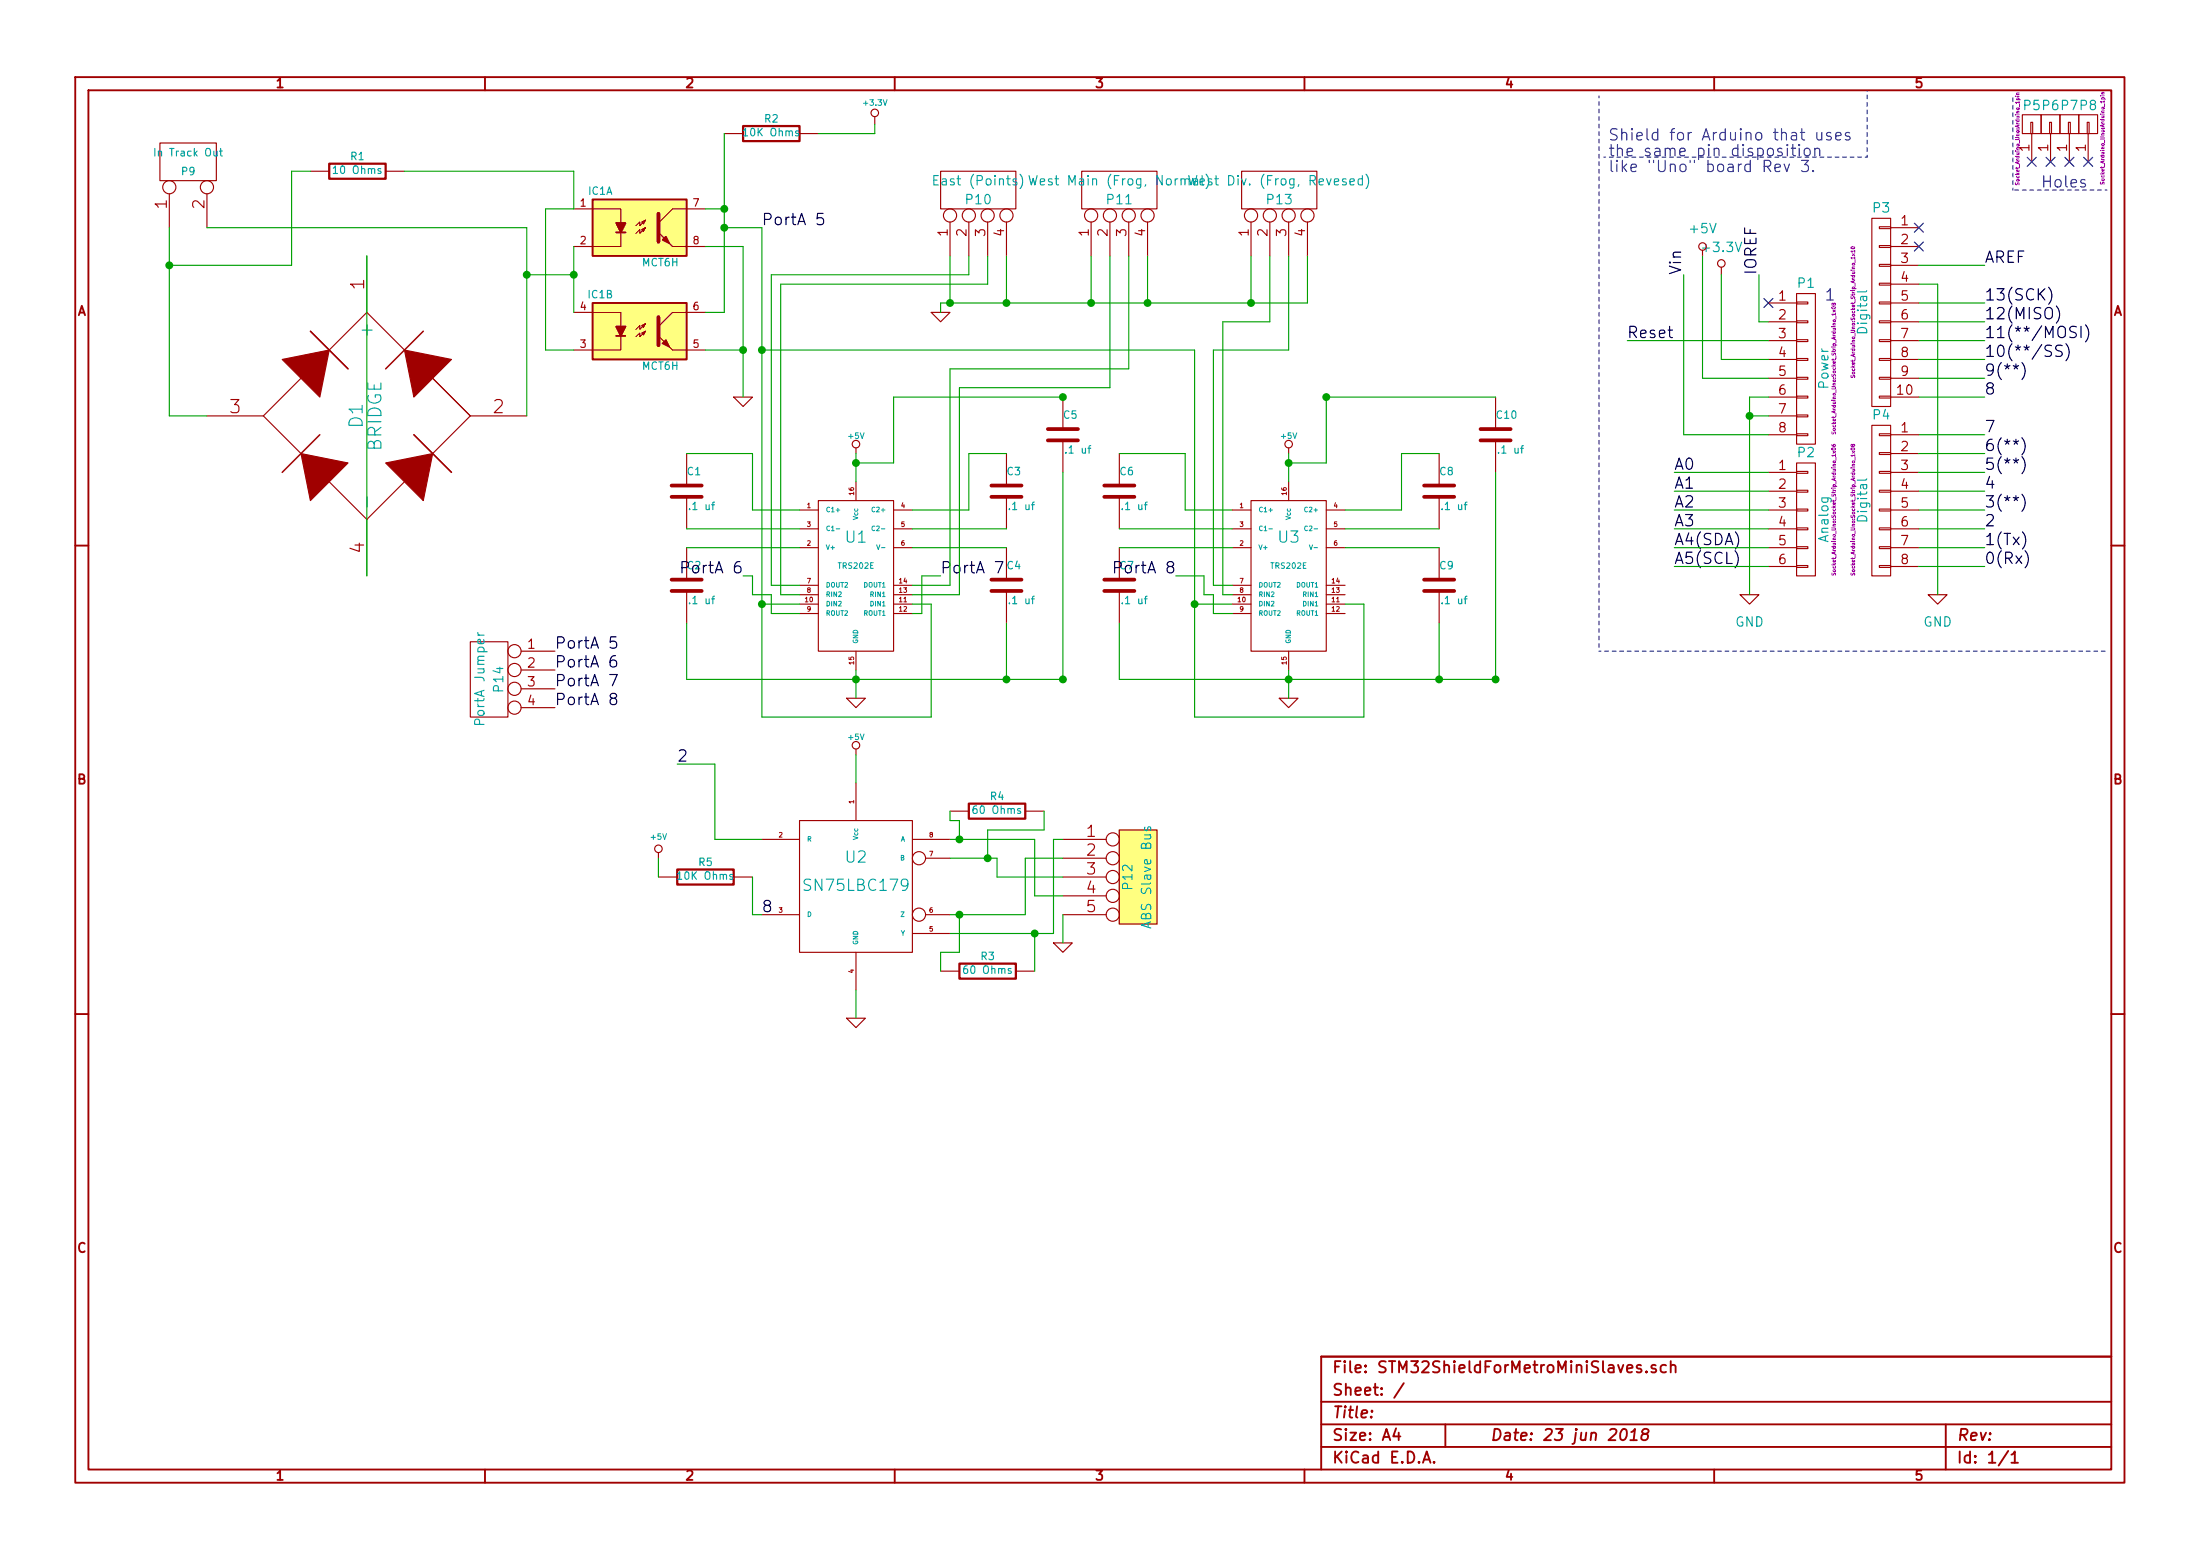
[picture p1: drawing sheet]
EESchema Schematic File Version 2
LIBS:bridge
LIBS:power
LIBS:device
LIBS:transistors
LIBS:conn
LIBS:linear
LIBS:regul
LIBS:74xx
LIBS:cmos4000
LIBS:adc-dac
LIBS:memory
LIBS:xilinx
LIBS:special
LIBS:microcontrollers
LIBS:dsp
LIBS:microchip
LIBS:analog_switches
LIBS:motorola
LIBS:texas
LIBS:intel
LIBS:audio
LIBS:interface
LIBS:digital-audio
LIBS:philips
LIBS:display
LIBS:cypress
LIBS:siliconi
LIBS:opto
LIBS:atmel
LIBS:contrib
LIBS:valves
LIBS:sn75lbc179
LIBS:trs202e
LIBS:mct6h
LIBS:STM32ShieldForMetroMiniSlaves-cache
EELAYER 27 0
EELAYER END
$Descr A4 11693 8268
encoding utf-8
Sheet 1 1
Title ""
Date "23 jun 2018"
Rev ""
Comp ""
Comment1 ""
Comment2 ""
Comment3 ""
Comment4 ""
$EndDescr
Text Label 8950 1450 1    60   ~ 0
Vin
Text Label 9350 1450 1    60   ~ 0
IOREF
Text Label 8900 2500 0    60   ~ 0
A0
Text Label 8900 2600 0    60   ~ 0
A1
Text Label 8900 2700 0    60   ~ 0
A2
Text Label 8900 2800 0    60   ~ 0
A3
Text Label 8900 2900 0    60   ~ 0
A4(SDA)
Text Label 8900 3000 0    60   ~ 0
A5(SCL)
Text Label 10550 3000 0    60   ~ 0
0(Rx)
Text Label 10550 2800 0    60   ~ 0
2
Text Label 10550 2900 0    60   ~ 0
1(Tx)
Text Label 10550 2700 0    60   ~ 0
3(**)
Text Label 10550 2600 0    60   ~ 0
4
Text Label 10550 2500 0    60   ~ 0
5(**)
Text Label 10550 2400 0    60   ~ 0
6(**)
Text Label 10550 2300 0    60   ~ 0
7
Text Label 10550 2100 0    60   ~ 0
8
Text Label 10550 2000 0    60   ~ 0
9(**)
Text Label 10550 1900 0    60   ~ 0
10(**/SS)
Text Label 10550 1800 0    60   ~ 0
11(**/MOSI)
Text Label 10550 1700 0    60   ~ 0
12(MISO)
Text Label 10550 1600 0    60   ~ 0
13(SCK)
Text Label 10550 1400 0    60   ~ 0
AREF
NoConn ~ 9400 1600
Text Notes 10850 1000 0    60   ~ 0
Holes
Text Notes 8550 750  0    60   ~ 0
Shield for Arduino that uses\nthe same pin disposition\nlike "Uno" board Rev 3.
$Comp
L CONN_01X08 P1
U 1 1
P 9600 1950
F 0 "P1" H 9600 2400 50  0000 C CNN
F 1 "Power" V 9700 1950 50  0000 C CNN
F 2 "Socket_Arduino_Uno:Socket_Strip_Arduino_1x08" V 9750 1950 20  0000 C CNN
F 3 "" H 9600 1950 50  0000 C CNN
	1    9600 1950
	1    0    0    -1  
$EndComp
Text Label 8650 1800 0    60   ~ 0
Reset
$Comp
L +3.3V #PWR01
U 1 1
P 9150 1450
F 0 "#PWR01" H 9150 1300 50  0001 C CNN
F 1 "+3.3V" H 9150 1590 50  0000 C CNN
F 2 "" H 9150 1450 50  0000 C CNN
F 3 "" H 9150 1450 50  0000 C CNN
	1    9150 1450
	1    0    0    -1  
$EndComp
$Comp
L +5V #PWR02
U 1 1
P 9050 1350
F 0 "#PWR02" H 9050 1200 50  0001 C CNN
F 1 "+5V" H 9050 1490 50  0000 C CNN
F 2 "" H 9050 1350 50  0000 C CNN
F 3 "" H 9050 1350 50  0000 C CNN
	1    9050 1350
	1    0    0    -1  
$EndComp
$Comp
L GND #PWR03
U 1 1
P 9300 3150
F 0 "#PWR03" H 9300 2900 50  0001 C CNN
F 1 "GND" H 9300 3000 50  0000 C CNN
F 2 "" H 9300 3150 50  0000 C CNN
F 3 "" H 9300 3150 50  0000 C CNN
	1    9300 3150
	1    0    0    -1  
$EndComp
$Comp
L GND #PWR04
U 1 1
P 10300 3150
F 0 "#PWR04" H 10300 2900 50  0001 C CNN
F 1 "GND" H 10300 3000 50  0000 C CNN
F 2 "" H 10300 3150 50  0000 C CNN
F 3 "" H 10300 3150 50  0000 C CNN
	1    10300 3150
	1    0    0    -1  
$EndComp
$Comp
L CONN_01X06 P2
U 1 1
P 9600 2750
F 0 "P2" H 9600 3100 50  0000 C CNN
F 1 "Analog" V 9700 2750 50  0000 C CNN
F 2 "Socket_Arduino_Uno:Socket_Strip_Arduino_1x06" V 9750 2800 20  0000 C CNN
F 3 "" H 9600 2750 50  0000 C CNN
	1    9600 2750
	1    0    0    -1  
$EndComp
$Comp
L CONN_01X01 P5
U 1 1
P 10800 650
F 0 "P5" V 10900 650 50  0000 C CNN
F 1 "CONN_01X01" V 10900 650 50  0001 C CNN
F 2 "Socket_Arduino_Uno:Arduino_1pin" H 10721 724 20  0000 C CNN
F 3 "" H 10800 650 50  0000 C CNN
	1    10800 650 
	0    -1   -1   0   
$EndComp
$Comp
L CONN_01X01 P6
U 1 1
P 10900 650
F 0 "P6" V 11000 650 50  0000 C CNN
F 1 "CONN_01X01" V 11000 650 50  0001 C CNN
F 2 "Socket_Arduino_Uno:Arduino_1pin" H 10900 650 20  0001 C CNN
F 3 "" H 10900 650 50  0000 C CNN
	1    10900 650 
	0    -1   -1   0   
$EndComp
$Comp
L CONN_01X01 P7
U 1 1
P 11000 650
F 0 "P7" V 11100 650 50  0000 C CNN
F 1 "CONN_01X01" V 11100 650 50  0001 C CNN
F 2 "Socket_Arduino_Uno:Arduino_1pin" V 11000 650 20  0001 C CNN
F 3 "" H 11000 650 50  0000 C CNN
	1    11000 650 
	0    -1   -1   0   
$EndComp
$Comp
L CONN_01X01 P8
U 1 1
P 11100 650
F 0 "P8" V 11200 650 50  0000 C CNN
F 1 "CONN_01X01" V 11200 650 50  0001 C CNN
F 2 "Socket_Arduino_Uno:Arduino_1pin" H 11024 572 20  0000 C CNN
F 3 "" H 11100 650 50  0000 C CNN
	1    11100 650 
	0    -1   -1   0   
$EndComp
NoConn ~ 10800 850 
NoConn ~ 10900 850 
NoConn ~ 11000 850 
NoConn ~ 11100 850 
$Comp
L CONN_01X08 P4
U 1 1
P 10000 2650
F 0 "P4" H 10000 3100 50  0000 C CNN
F 1 "Digital" V 10100 2650 50  0000 C CNN
F 2 "Socket_Arduino_Uno:Socket_Strip_Arduino_1x08" V 10150 2600 20  0000 C CNN
F 3 "" H 10000 2650 50  0000 C CNN
	1    10000 2650
	-1   0    0    -1  
$EndComp
$Comp
L CONN_01X10 P3
U 1 1
P 10000 1650
F 0 "P3" H 10000 2200 50  0000 C CNN
F 1 "Digital" V 10100 1650 50  0000 C CNN
F 2 "Socket_Arduino_Uno:Socket_Strip_Arduino_1x10" V 10150 1650 20  0000 C CNN
F 3 "" H 10000 1650 50  0000 C CNN
	1    10000 1650
	-1   0    0    -1  
$EndComp
Text Notes 9700 1600 0    60   ~ 0
1
$Comp
L TRS202E U1
U 1 1
P 4550 3050
F 0 "U1" H 4550 3250 60  0000 C CNN
F 1 "TRS202E" H 4550 3100 30  0000 C CNN
F 2 "~" H 4550 3050 60  0000 C CNN
F 3 "~" H 4550 3050 60  0000 C CNN
	1    4550 3050
	1    0    0    -1  
$EndComp
$Comp
L SN75LBC179 U2
U 1 1
P 4550 4700
F 0 "U2" H 4550 4850 60  0000 C CNN
F 1 "SN75LBC179" H 4550 4700 60  0000 C CNN
F 2 "~" H 4550 4700 60  0000 C CNN
F 3 "~" H 4550 4700 60  0000 C CNN
	1    4550 4700
	1    0    0    -1  
$EndComp
$Comp
L CONN_5 P12
U 1 1
P 6050 4650
F 0 "P12" V 6000 4650 50  0000 C CNN
F 1 "ABS Slave Bus" V 6100 4650 50  0000 C CNN
F 2 "~" H 6050 4650 60  0000 C CNN
F 3 "~" H 6050 4650 60  0000 C CNN
	1    6050 4650
	1    0    0    -1  
$EndComp
$Comp
L GND #PWR05
U 1 1
P 5650 5000
F 0 "#PWR05" H 5650 5000 30  0001 C CNN
F 1 "GND" H 5650 4930 30  0001 C CNN
F 2 "" H 5650 5000 60  0000 C CNN
F 3 "" H 5650 5000 60  0000 C CNN
	1    5650 5000
	1    0    0    -1  
$EndComp
$Comp
L +5V #PWR06
U 1 1
P 4550 4000
F 0 "#PWR06" H 4550 4090 20  0001 C CNN
F 1 "+5V" H 4550 4090 30  0000 C CNN
F 2 "" H 4550 4000 60  0000 C CNN
F 3 "" H 4550 4000 60  0000 C CNN
	1    4550 4000
	1    0    0    -1  
$EndComp
$Comp
L GND #PWR07
U 1 1
P 4550 5400
F 0 "#PWR07" H 4550 5400 30  0001 C CNN
F 1 "GND" H 4550 5330 30  0001 C CNN
F 2 "" H 4550 5400 60  0000 C CNN
F 3 "" H 4550 5400 60  0000 C CNN
	1    4550 5400
	1    0    0    -1  
$EndComp
$Comp
L R R4
U 1 1
P 5300 4300
F 0 "R4" V 5380 4300 40  0000 C CNN
F 1 "60 Ohms" V 5307 4301 40  0000 C CNN
F 2 "~" V 5230 4300 30  0000 C CNN
F 3 "~" H 5300 4300 30  0000 C CNN
	1    5300 4300
	0    -1   -1   0   
$EndComp
$Comp
L R R3
U 1 1
P 5250 5150
F 0 "R3" V 5330 5150 40  0000 C CNN
F 1 "60 Ohms" V 5257 5151 40  0000 C CNN
F 2 "~" V 5180 5150 30  0000 C CNN
F 3 "~" H 5250 5150 30  0000 C CNN
	1    5250 5150
	0    -1   -1   0   
$EndComp
$Comp
L C C1
U 1 1
P 3650 2600
F 0 "C1" H 3650 2700 40  0000 L CNN
F 1 ".1 uf" H 3656 2515 40  0000 L CNN
F 2 "~" H 3688 2450 30  0000 C CNN
F 3 "~" H 3650 2600 60  0000 C CNN
	1    3650 2600
	1    0    0    -1  
$EndComp
$Comp
L C C2
U 1 1
P 3650 3100
F 0 "C2" H 3650 3200 40  0000 L CNN
F 1 ".1 uf" H 3656 3015 40  0000 L CNN
F 2 "~" H 3688 2950 30  0000 C CNN
F 3 "~" H 3650 3100 60  0000 C CNN
	1    3650 3100
	1    0    0    -1  
$EndComp
$Comp
L C C3
U 1 1
P 5350 2600
F 0 "C3" H 5350 2700 40  0000 L CNN
F 1 ".1 uf" H 5356 2515 40  0000 L CNN
F 2 "~" H 5388 2450 30  0000 C CNN
F 3 "~" H 5350 2600 60  0000 C CNN
	1    5350 2600
	1    0    0    -1  
$EndComp
$Comp
L C C4
U 1 1
P 5350 3100
F 0 "C4" H 5350 3200 40  0000 L CNN
F 1 ".1 uf" H 5356 3015 40  0000 L CNN
F 2 "~" H 5388 2950 30  0000 C CNN
F 3 "~" H 5350 3100 60  0000 C CNN
	1    5350 3100
	1    0    0    -1  
$EndComp
$Comp
L C C5
U 1 1
P 5650 2300
F 0 "C5" H 5650 2400 40  0000 L CNN
F 1 ".1 uf" H 5656 2215 40  0000 L CNN
F 2 "~" H 5688 2150 30  0000 C CNN
F 3 "~" H 5650 2300 60  0000 C CNN
	1    5650 2300
	1    0    0    -1  
$EndComp
$Comp
L +5V #PWR08
U 1 1
P 4550 2400
F 0 "#PWR08" H 4550 2490 20  0001 C CNN
F 1 "+5V" H 4550 2490 30  0000 C CNN
F 2 "" H 4550 2400 60  0000 C CNN
F 3 "" H 4550 2400 60  0000 C CNN
	1    4550 2400
	1    0    0    -1  
$EndComp
$Comp
L GND #PWR09
U 1 1
P 4550 3700
F 0 "#PWR09" H 4550 3700 30  0001 C CNN
F 1 "GND" H 4550 3630 30  0001 C CNN
F 2 "" H 4550 3700 60  0000 C CNN
F 3 "" H 4550 3700 60  0000 C CNN
	1    4550 3700
	1    0    0    -1  
$EndComp
$Comp
L BRIDGE D1
U 1 1
P 1950 2200
F 0 "D1" H 1950 2250 70  0000 C CNN
F 1 "BRIDGE" H 1950 2150 70  0000 C CNN
F 2 "~" H 1950 2200 60  0000 C CNN
F 3 "~" H 1950 2200 60  0000 C CNN
	1    1950 2200
	0    -1   -1   0   
$EndComp
$Comp
L CONN_2 P9
U 1 1
P 1000 850
F 0 "P9" V 950 850 40  0000 C CNN
F 1 "In Track Out" V 1050 850 40  0000 C CNN
F 2 "~" H 1000 850 60  0000 C CNN
F 3 "~" H 1000 850 60  0000 C CNN
	1    1000 850 
	0    -1   -1   0   
$EndComp
$Comp
L R R1
U 1 1
P 1900 900
F 0 "R1" V 1980 900 40  0000 C CNN
F 1 "10 Ohms" V 1907 901 40  0000 C CNN
F 2 "~" V 1830 900 30  0000 C CNN
F 3 "~" H 1900 900 30  0000 C CNN
	1    1900 900 
	0    -1   -1   0   
$EndComp
$Comp
L MCT6H IC1
U 1 1
P 3400 1200
F 0 "IC1" H 3190 1390 40  0000 C CNN
F 1 "MCT6H" H 3510 1010 40  0000 C CNN
F 2 "DIP-8__300" H 3240 1020 30  0001 C CIN
F 3 "~" H 3400 1200 60  0000 C CNN
	1    3400 1200
	1    0    0    -1  
$EndComp
$Comp
L MCT6H IC1
U 2 1
P 3400 1750
F 0 "IC1" H 3190 1940 40  0000 C CNN
F 1 "MCT6H" H 3510 1560 40  0000 C CNN
F 2 "DIP-8__300" H 3240 1570 30  0001 C CIN
F 3 "~" H 3400 1750 60  0000 C CNN
	2    3400 1750
	1    0    0    -1  
$EndComp
$Comp
L R R2
U 1 1
P 4100 700
F 0 "R2" V 4180 700 40  0000 C CNN
F 1 "10K Ohms" V 4107 701 40  0000 C CNN
F 2 "~" V 4030 700 30  0000 C CNN
F 3 "~" H 4100 700 30  0000 C CNN
	1    4100 700 
	0    -1   -1   0   
$EndComp
$Comp
L GND #PWR010
U 1 1
P 3950 2100
F 0 "#PWR010" H 3950 2100 30  0001 C CNN
F 1 "GND" H 3950 2030 30  0001 C CNN
F 2 "" H 3950 2100 60  0000 C CNN
F 3 "" H 3950 2100 60  0000 C CNN
	1    3950 2100
	1    0    0    -1  
$EndComp
$Comp
L TRS202E U3
U 1 1
P 6850 3050
F 0 "U3" H 6850 3250 60  0000 C CNN
F 1 "TRS202E" H 6850 3100 30  0000 C CNN
F 2 "~" H 6850 3050 60  0000 C CNN
F 3 "~" H 6850 3050 60  0000 C CNN
	1    6850 3050
	1    0    0    -1  
$EndComp
$Comp
L C C6
U 1 1
P 5950 2600
F 0 "C6" H 5950 2700 40  0000 L CNN
F 1 ".1 uf" H 5956 2515 40  0000 L CNN
F 2 "~" H 5988 2450 30  0000 C CNN
F 3 "~" H 5950 2600 60  0000 C CNN
	1    5950 2600
	1    0    0    -1  
$EndComp
$Comp
L C C7
U 1 1
P 5950 3100
F 0 "C7" H 5950 3200 40  0000 L CNN
F 1 ".1 uf" H 5956 3015 40  0000 L CNN
F 2 "~" H 5988 2950 30  0000 C CNN
F 3 "~" H 5950 3100 60  0000 C CNN
	1    5950 3100
	1    0    0    -1  
$EndComp
$Comp
L C C8
U 1 1
P 7650 2600
F 0 "C8" H 7650 2700 40  0000 L CNN
F 1 ".1 uf" H 7656 2515 40  0000 L CNN
F 2 "~" H 7688 2450 30  0000 C CNN
F 3 "~" H 7650 2600 60  0000 C CNN
	1    7650 2600
	1    0    0    -1  
$EndComp
$Comp
L C C9
U 1 1
P 7650 3100
F 0 "C9" H 7650 3200 40  0000 L CNN
F 1 ".1 uf" H 7656 3015 40  0000 L CNN
F 2 "~" H 7688 2950 30  0000 C CNN
F 3 "~" H 7650 3100 60  0000 C CNN
	1    7650 3100
	1    0    0    -1  
$EndComp
$Comp
L C C10
U 1 1
P 7950 2300
F 0 "C10" H 7950 2400 40  0000 L CNN
F 1 ".1 uf" H 7956 2215 40  0000 L CNN
F 2 "~" H 7988 2150 30  0000 C CNN
F 3 "~" H 7950 2300 60  0000 C CNN
	1    7950 2300
	1    0    0    -1  
$EndComp
$Comp
L +5V #PWR011
U 1 1
P 6850 2400
F 0 "#PWR011" H 6850 2490 20  0001 C CNN
F 1 "+5V" H 6850 2490 30  0000 C CNN
F 2 "" H 6850 2400 60  0000 C CNN
F 3 "" H 6850 2400 60  0000 C CNN
	1    6850 2400
	1    0    0    -1  
$EndComp
$Comp
L GND #PWR012
U 1 1
P 6850 3700
F 0 "#PWR012" H 6850 3700 30  0001 C CNN
F 1 "GND" H 6850 3630 30  0001 C CNN
F 2 "" H 6850 3700 60  0000 C CNN
F 3 "" H 6850 3700 60  0000 C CNN
	1    6850 3700
	1    0    0    -1  
$EndComp
$Comp
L CONN_4 P10
U 1 1
P 5200 1000
F 0 "P10" V 5150 1000 50  0000 C CNN
F 1 "East (Points)" V 5250 1000 50  0000 C CNN
F 2 "~" H 5200 1000 60  0000 C CNN
F 3 "~" H 5200 1000 60  0000 C CNN
	1    5200 1000
	0    -1   -1   0   
$EndComp
$Comp
L CONN_4 P11
U 1 1
P 5950 1000
F 0 "P11" V 5900 1000 50  0000 C CNN
F 1 "West Main (Frog, Normal)" V 6000 1000 50  0000 C CNN
F 2 "~" H 5950 1000 60  0000 C CNN
F 3 "~" H 5950 1000 60  0000 C CNN
	1    5950 1000
	0    -1   -1   0   
$EndComp
$Comp
L CONN_4 P13
U 1 1
P 6800 1000
F 0 "P13" V 6750 1000 50  0000 C CNN
F 1 "West Div. (Frog, Revesed)" V 6850 1000 50  0000 C CNN
F 2 "~" H 6800 1000 60  0000 C CNN
F 3 "~" H 6800 1000 60  0000 C CNN
	1    6800 1000
	0    -1   -1   0   
$EndComp
$Comp
L GND #PWR013
U 1 1
P 5000 1650
F 0 "#PWR013" H 5000 1650 30  0001 C CNN
F 1 "GND" H 5000 1580 30  0001 C CNN
F 2 "" H 5000 1650 60  0000 C CNN
F 3 "" H 5000 1650 60  0000 C CNN
	1    5000 1650
	1    0    0    -1  
$EndComp
$Comp
L +3.3V #PWR014
U 1 1
P 4650 650
F 0 "#PWR014" H 4650 610 30  0001 C CNN
F 1 "+3.3V" H 4650 760 30  0000 C CNN
F 2 "" H 4650 650 60  0000 C CNN
F 3 "" H 4650 650 60  0000 C CNN
	1    4650 650 
	1    0    0    -1  
$EndComp
NoConn ~ 10200 1200
NoConn ~ 10200 1300
Text Label 3600 4050 0    60   ~ 0
2
Text Label 4050 4850 0    60   ~ 0
8
$Comp
L CONN_4 P14
U 1 1
P 2600 3600
F 0 "P14" V 2550 3600 50  0000 C CNN
F 1 "PortA Jumper" V 2650 3600 50  0000 C CNN
F 2 "~" H 2600 3600 60  0000 C CNN
F 3 "~" H 2600 3600 60  0000 C CNN
	1    2600 3600
	-1   0    0    -1  
$EndComp
Text Label 2950 3450 0    60   ~ 0
PortA 5
Text Label 2950 3550 0    60   ~ 0
PortA 6
Text Label 2950 3650 0    60   ~ 0
PortA 7
Text Label 2950 3750 0    60   ~ 0
PortA 8
Text Label 4050 1200 0    60   ~ 0
PortA 5
Text Label 3950 3050 2    60   ~ 0
PortA 6
Text Label 5000 3050 0    60   ~ 0
PortA 7
Text Label 6250 3050 2    60   ~ 0
PortA 8
Wire Notes Line
	8525 825  9925 825 
Wire Notes Line
	9925 825  9925 475 
Wire Wire Line
	9350 1450 9350 1700
Wire Wire Line
	9350 1700 9400 1700
Wire Wire Line
	9400 1900 9150 1900
Wire Wire Line
	9400 2000 9050 2000
Wire Wire Line
	9400 2300 8950 2300
Wire Wire Line
	9400 2100 9300 2100
Wire Wire Line
	9400 2200 9300 2200
Connection ~ 9300 2200
Wire Wire Line
	8950 2300 8950 1450
Wire Wire Line
	9050 2000 9050 1350
Wire Wire Line
	9150 1900 9150 1450
Wire Wire Line
	9400 2500 8900 2500
Wire Wire Line
	9400 2600 8900 2600
Wire Wire Line
	9400 2700 8900 2700
Wire Wire Line
	9400 2800 8900 2800
Wire Wire Line
	9400 2900 8900 2900
Wire Wire Line
	9400 3000 8900 3000
Wire Wire Line
	10200 2100 10550 2100
Wire Wire Line
	10200 2000 10550 2000
Wire Wire Line
	10200 1900 10550 1900
Wire Wire Line
	10200 1800 10550 1800
Wire Wire Line
	10200 1700 10550 1700
Wire Wire Line
	10200 1600 10550 1600
Wire Wire Line
	10200 1400 10550 1400
Wire Wire Line
	10200 3000 10550 3000
Wire Wire Line
	10200 2900 10550 2900
Wire Wire Line
	10200 2800 10550 2800
Wire Wire Line
	10200 2700 10550 2700
Wire Wire Line
	10200 2600 10550 2600
Wire Wire Line
	10200 2500 10550 2500
Wire Wire Line
	10200 2400 10550 2400
Wire Wire Line
	10200 2300 10550 2300
Wire Wire Line
	10200 1500 10300 1500
Wire Wire Line
	10300 1500 10300 3150
Wire Wire Line
	9300 2100 9300 3150
Wire Notes Line
	8500 500  8500 3450
Wire Notes Line
	8500 3450 11200 3450
Wire Wire Line
	9400 1800 8650 1800
Wire Notes Line
	11200 1000 10700 1000
Wire Notes Line
	10700 1000 10700 500 
Wire Wire Line
	5050 4450 5500 4450
Wire Wire Line
	5050 4550 5300 4550
Wire Wire Line
	5050 4850 5450 4850
Wire Wire Line
	5050 4950 5600 4950
Wire Wire Line
	5650 4850 5650 5000
Wire Wire Line
	4550 4000 4550 4150
Wire Wire Line
	4550 5250 4550 5400
Wire Wire Line
	5000 5150 5000 5050
Wire Wire Line
	5000 5050 5100 5050
Wire Wire Line
	5100 5050 5100 4850
Connection ~ 5100 4850
Wire Wire Line
	5050 4300 5050 4350
Wire Wire Line
	5050 4350 5100 4350
Wire Wire Line
	5100 4350 5100 4450
Connection ~ 5100 4450
Wire Wire Line
	5550 4300 5550 4400
Wire Wire Line
	5550 4400 5250 4400
Wire Wire Line
	5250 4400 5250 4550
Connection ~ 5250 4550
Wire Wire Line
	3650 2800 4250 2800
Wire Wire Line
	3650 2900 4250 2900
Wire Wire Line
	5350 2800 4850 2800
Wire Wire Line
	5350 2900 4850 2900
Wire Wire Line
	3650 2400 4000 2400
Wire Wire Line
	4000 2400 4000 2700
Wire Wire Line
	4000 2700 4250 2700
Wire Wire Line
	5350 2400 5150 2400
Wire Wire Line
	5150 2400 5150 2700
Wire Wire Line
	5150 2700 4850 2700
Wire Wire Line
	4550 2400 4550 2550
Wire Wire Line
	4550 3550 4550 3700
Wire Wire Line
	3650 3300 3650 3600
Wire Wire Line
	3650 3600 5650 3600
Connection ~ 4550 3600
Wire Wire Line
	5350 3600 5350 3300
Wire Wire Line
	4750 2100 4750 2450
Wire Wire Line
	4750 2450 4550 2450
Connection ~ 4550 2450
Connection ~ 5350 3600
Wire Wire Line
	1950 1350 1950 3050
Wire Wire Line
	900  1200 900  2200
Wire Wire Line
	900  2200 1100 2200
Wire Wire Line
	2800 1200 2800 2200
Wire Wire Line
	900  1400 1550 1400
Wire Wire Line
	1550 1400 1550 900 
Wire Wire Line
	1550 900  1650 900 
Connection ~ 900  1400
Wire Wire Line
	2150 900  3050 900 
Wire Wire Line
	3050 900  3050 1100
Wire Wire Line
	3050 1300 3050 1650
Wire Wire Line
	1100 1200 2800 1200
Wire Wire Line
	3050 1100 2900 1100
Wire Wire Line
	2900 1100 2900 1850
Wire Wire Line
	2900 1850 3050 1850
Wire Wire Line
	3050 1450 2800 1450
Connection ~ 2800 1450
Connection ~ 3050 1450
Wire Wire Line
	3850 700  3850 1650
Wire Wire Line
	3850 1100 3750 1100
Wire Wire Line
	3850 1650 3750 1650
Connection ~ 3850 1100
Wire Wire Line
	3750 1300 3950 1300
Wire Wire Line
	3950 1300 3950 2100
Wire Wire Line
	3950 1850 3750 1850
Connection ~ 3950 1850
Wire Wire Line
	4350 700  4650 700 
Wire Wire Line
	4650 700  4650 650 
Wire Wire Line
	4050 1200 4050 3800
Wire Wire Line
	4050 1200 3850 1200
Connection ~ 3850 1200
Wire Wire Line
	4050 3800 4950 3800
Wire Wire Line
	4950 3800 4950 3200
Wire Wire Line
	4950 3200 4850 3200
Wire Wire Line
	4250 3200 4050 3200
Connection ~ 4050 3200
Connection ~ 5650 2100
Wire Wire Line
	4750 2100 5650 2100
Wire Wire Line
	5650 3600 5650 2500
Connection ~ 5650 3600
Wire Wire Line
	5950 2800 6550 2800
Wire Wire Line
	5950 2900 6550 2900
Wire Wire Line
	7650 2800 7150 2800
Wire Wire Line
	7650 2900 7150 2900
Wire Wire Line
	5950 2400 6300 2400
Wire Wire Line
	6300 2400 6300 2700
Wire Wire Line
	6300 2700 6550 2700
Wire Wire Line
	7650 2400 7450 2400
Wire Wire Line
	7450 2400 7450 2700
Wire Wire Line
	7450 2700 7150 2700
Wire Wire Line
	6850 2400 6850 2550
Wire Wire Line
	6850 3550 6850 3700
Wire Wire Line
	5950 3300 5950 3600
Wire Wire Line
	5950 3600 7950 3600
Connection ~ 6850 3600
Wire Wire Line
	7650 3600 7650 3300
Wire Wire Line
	7050 2100 7050 2450
Wire Wire Line
	7050 2450 6850 2450
Connection ~ 6850 2450
Connection ~ 7650 3600
Wire Wire Line
	6350 1850 6350 3800
Wire Wire Line
	6350 3800 7250 3800
Wire Wire Line
	7250 3800 7250 3200
Wire Wire Line
	7250 3200 7150 3200
Wire Wire Line
	6550 3200 6350 3200
Connection ~ 6350 3200
Wire Wire Line
	7950 3600 7950 2500
Connection ~ 7950 3600
Connection ~ 7050 2100
Wire Wire Line
	7950 2100 7050 2100
Wire Wire Line
	6350 1850 4050 1850
Connection ~ 4050 1850
Wire Wire Line
	5050 1350 5050 1600
Wire Wire Line
	5000 1600 6950 1600
Wire Wire Line
	5000 1600 5000 1650
Wire Wire Line
	5350 1350 5350 1600
Connection ~ 5050 1600
Wire Wire Line
	5800 1600 5800 1350
Connection ~ 5350 1600
Wire Wire Line
	6100 1600 6100 1350
Connection ~ 5800 1600
Wire Wire Line
	6650 1600 6650 1350
Connection ~ 6100 1600
Wire Wire Line
	6950 1600 6950 1350
Connection ~ 6650 1600
Wire Wire Line
	5150 1350 5150 1450
Wire Wire Line
	5150 1450 4100 1450
Wire Wire Line
	4100 1450 4100 3100
Wire Wire Line
	5050 3100 5050 1950
Wire Wire Line
	5050 1950 6000 1950
Wire Wire Line
	6000 1950 6000 1350
Wire Wire Line
	6850 1350 6850 1850
Wire Wire Line
	6850 1850 6450 1850
Wire Wire Line
	6450 1850 6450 3100
Wire Wire Line
	4250 3150 4150 3150
Wire Wire Line
	4150 3150 4150 1500
Wire Wire Line
	4150 1500 5250 1500
Wire Wire Line
	5250 1500 5250 1350
Wire Wire Line
	5900 1350 5900 2050
Wire Wire Line
	5900 2050 5100 2050
Wire Wire Line
	5100 2050 5100 3150
Wire Wire Line
	5100 3150 4850 3150
Wire Wire Line
	6550 3150 6500 3150
Wire Wire Line
	6500 3150 6500 1700
Wire Wire Line
	6500 1700 6750 1700
Wire Wire Line
	6750 1700 6750 1350
Wire Wire Line
	5500 4450 5500 4750
Wire Wire Line
	5500 4750 5650 4750
Wire Wire Line
	5300 4550 5300 4650
Wire Wire Line
	5300 4650 5650 4650
Wire Wire Line
	5450 4850 5450 4550
Wire Wire Line
	5450 4550 5650 4550
Wire Wire Line
	5600 4950 5600 4450
Wire Wire Line
	5600 4450 5650 4450
Wire Wire Line
	5500 5150 5500 4950
Connection ~ 5500 4950
Wire Wire Line
	4050 4450 3800 4450
Wire Wire Line
	3800 4450 3800 4050
Wire Wire Line
	3800 4050 3600 4050
Wire Wire Line
	4100 3100 4250 3100
Wire Wire Line
	4250 3250 4100 3250
Wire Wire Line
	4100 3250 4100 3150
Wire Wire Line
	4100 3150 4000 3150
Wire Wire Line
	4000 3150 4000 3050
Wire Wire Line
	4000 3050 3950 3050
Wire Wire Line
	4850 3100 5050 3100
Wire Wire Line
	4850 3250 4900 3250
Wire Wire Line
	4900 3250 4900 3050
Wire Wire Line
	4900 3050 5000 3050
Wire Wire Line
	6450 3100 6550 3100
Wire Wire Line
	6550 3250 6450 3250
Wire Wire Line
	6450 3250 6450 3150
Wire Wire Line
	6450 3150 6400 3150
Wire Wire Line
	6400 3150 6400 3050
Wire Wire Line
	6400 3050 6250 3050
$Comp
L R R5
U 1 1
P 3750 4650
F 0 "R5" V 3830 4650 40  0000 C CNN
F 1 "10K Ohms" V 3757 4651 40  0000 C CNN
F 2 "~" V 3680 4650 30  0000 C CNN
F 3 "~" H 3750 4650 30  0000 C CNN
	1    3750 4650
	0    -1   -1   0   
$EndComp
$Comp
L +5V #PWR015
U 1 1
P 3500 4550
F 0 "#PWR015" H 3500 4510 30  0001 C CNN
F 1 "+5V" H 3500 4660 30  0000 C CNN
F 2 "" H 3500 4550 60  0000 C CNN
F 3 "" H 3500 4550 60  0000 C CNN
	1    3500 4550
	1    0    0    -1  
$EndComp
Wire Wire Line
	3500 4650 3500 4550
Wire Wire Line
	4000 4650 4000 4850
Wire Wire Line
	4000 4850 4050 4850
$EndSCHEMATC
